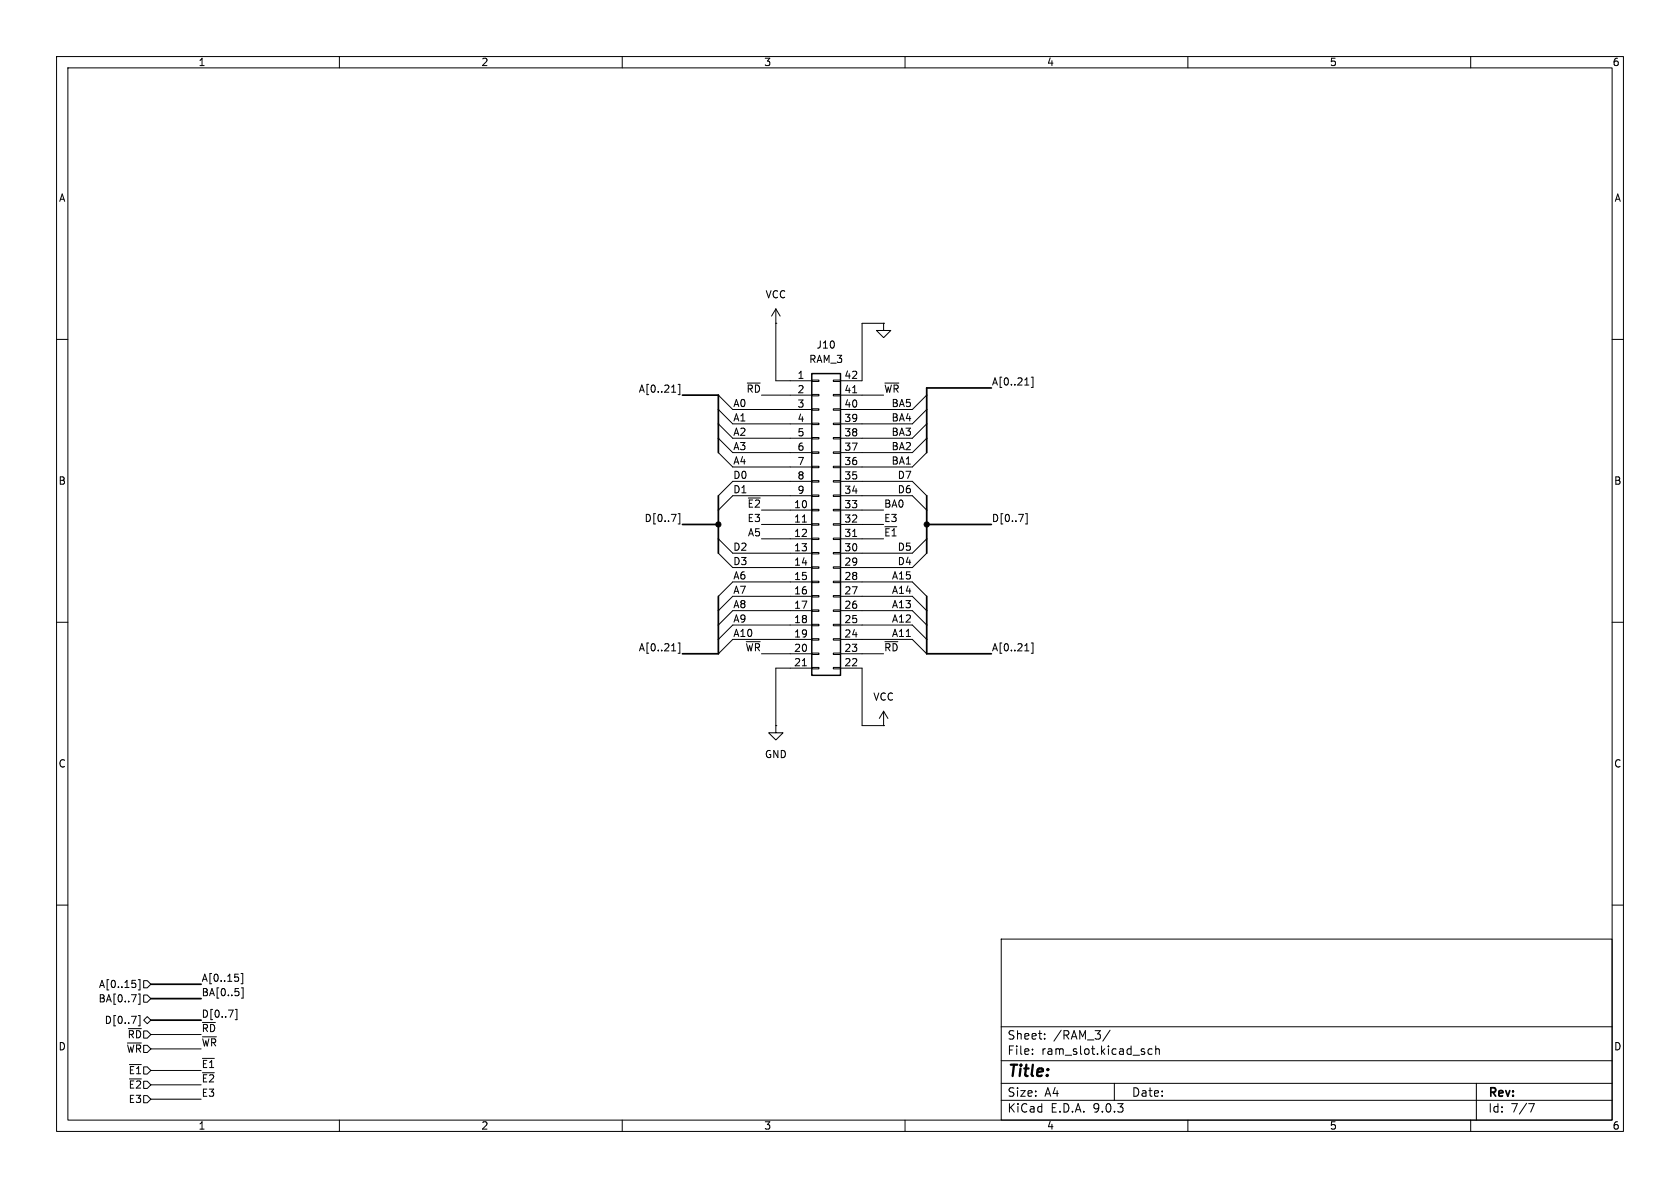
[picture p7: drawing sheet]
<svg xmlns="http://www.w3.org/2000/svg" width="297mm" height="210mm" viewBox="0 0 297 210" stroke-linecap="round" stroke-linejoin="round" font-family="sans-serif">
<g fill="none" stroke="#000" stroke-width=".18">
<path d="M10 10h277v190h-277zM12 12h273v186h-273zM60 10v2M110 10v2M160 10v2M210 10v2M260 10v2M137.2 57.2h.1M137.2 54.6v12.7h6.3M137.2 54.6l-.8 1.3M137.2 54.6l.7 1.3M156.2 57.2v1.2h1.3l-1.3 1.3-1.3-1.3h1.3"/>
<path d="M156.2 57.2h.1M156.2 57.2h-3.8v10.1h-3.8M10 60h2M118.7 69.3h.8M119.9 67.9h.3v1.9h-.3M127 69.9l2.5 2.5h14M127 72.4l2.5 2.5h14M127 74.9l2.5 2.6h14M127 77.5l2.5 2.5h14M134.6 69.9h8.9M143.5 67.2h1.3v.2h-1.3zM143.5 69.7h1.3v.3h-1.3z"/>
<path d="M143.5 72.3h1.3v.2h-1.3zM143.5 74.8h1.3v.3h-1.3zM143.5 77.3h1.3v.3h-1.3zM143.5 79.9h1.3v.2h-1.3zM147.3 67.2h1.3v.2h-1.3zM147.3 69.7h1.3v.3h-1.3zM147.3 72.3h1.3v.2h-1.3zM147.3 74.8h1.3v.3h-1.3zM147.3 77.3h1.3v.3h-1.3zM147.3 79.9h1.3v.2h-1.3zM148.6 69.9h7.6M150.7 69.4h.8"/>
<path d="M163.8 69.9l-2.5 2.5h-12.7M163.8 72.4l-2.5 2.5h-12.7M163.8 74.9l-2.5 2.6h-12.7M163.8 77.5l-2.5 2.5h-12.7M181.2 68.1h.7M182.3 66.7h.3v1.8h-.3M285 60h2M119.9 90.8h.3v1.8h-.3M127 80l2.5 2.6h14M127 95.3l2.5 2.5h14M127 97.8l2.5 2.5h14M134.6 90.2h8.9"/>
<path d="M134.6 92.7h8.9M134.6 95.3h8.9M141.8 92.3h.8M143.5 82.4h1.3v.3h-1.3zM143.5 85h1.3v.2h-1.3zM143.5 87.5h1.3v.3h-1.3zM143.5 90h1.3v.3h-1.3zM143.5 92.6h1.3v.2h-1.3zM143.5 95.1h1.3v.3h-1.3zM143.5 97.7h1.3v.2h-1.3zM143.5 85.1h-14l-2.5 2.5M143.5 87.6h-14l-2.5 2.6"/>
<path d="M147.3 82.4h1.3v.3h-1.3zM147.3 85h1.3v.2h-1.3zM147.3 87.5h1.3v.3h-1.3zM147.3 90h1.3v.3h-1.3zM147.3 92.6h1.3v.2h-1.3zM147.3 95.1h1.3v.3h-1.3zM147.3 97.7h1.3v.2h-1.3zM148.6 85.1h12.7l2.5 2.5M148.6 87.6h12.7l2.5 2.6M148.6 90.2h7.6M148.6 92.7h7.6M148.6 95.3h7.6"/>
<path d="M150.7 94.8h.8M163.8 80l-2.5 2.6h-12.7M163.8 95.3l-2.5 2.5h-12.7M163.8 97.8l-2.5 2.5h-12.7M181.3 90.8h.3v1.8h-.3M10 110h2M118.7 115.1h.8M119.9 113.7h.3v1.8h-.3M134.6 115.6h8.9M141.8 117.7h.8M143.5 100.2h1.3v.3h-1.3zM143.5 102.7h1.3v.3h-1.3z"/>
<path d="M143.5 105.3h1.3v.2h-1.3zM143.5 107.8h1.3v.3h-1.3zM143.5 110.4h1.3v.2h-1.3zM143.5 112.9h1.3v.3h-1.3zM143.5 115.4h1.3v.3h-1.3zM143.5 118h1.3v.2h-1.3zM143.5 102.9h-14l-2.5 2.5M143.5 105.4h-14l-2.5 2.6M143.5 108h-14l-2.5 2.5M143.5 110.5h-14l-2.5 2.5M143.5 113h-14l-2.5 2.6M143.5 118.1h-6.3v10.2"/>
<path d="M147.3 100.2h1.3v.3h-1.3zM147.3 102.7h1.3v.3h-1.3zM147.3 105.3h1.3v.2h-1.3zM147.3 107.8h1.3v.3h-1.3zM147.3 110.4h1.3v.2h-1.3zM147.3 112.9h1.3v.3h-1.3zM147.3 115.4h1.3v.3h-1.3zM147.3 118h1.3v.2h-1.3zM148.6 102.9h12.7l2.5 2.5M148.6 105.4h12.7l2.5 2.6M148.6 108h12.7l2.5 2.5M148.6 110.5h12.7l2.5 2.5"/>
<path d="M148.6 113h12.7l2.5 2.6M148.6 115.6h7.6M148.6 118.1h3.8v10.2h3.8M181.2 115.1h.7M182.3 113.7h.3v1.8h-.3M285 110h2M137.2 128.3v1.2h1.2l-1.2 1.3-1.3-1.3h1.3M137.2 128.3h.1M156.2 128.3h.1M156.2 125.7l-.8 1.3M156.2 125.7l.8 1.3M156.2 125.7v2.6"/>
<path d="M10 160h2M24 173.9v.5M24.4 173.2h.3v1.8h-.3M24.4 175.7h.3v1.8h-.3M24.4 179.5h.3v1.8h-.3M25.4 173.4h.6l.7 .6-.7 .6h-.6zM25.4 175.9h.6l.7 .6-.7 .7h-.6zM41.6 178.4h.3v1.9h-.3M42.1 172.8v.6M42.6 172.1h.3v1.8h-.3M42.7 174.6h.3v1.8h-.3M177 166h108v32h-108z"/>
<path d="M285 160h2M22.7 181.8h2.3M22.9 188.2h2.1M25.4 180.3l.6-.6 .7 .6-.7 .7zM25.4 193.7h.6l.7 .6-.7 .6h-.6zM26.7 185.4h8.9M26.7 194.3h8.9M26.7 191.8h8.9M26.7 182.9h8.9M26.7 189.2h8.9M60 198v2M110 198v2"/>
<path d="M160 198v2M177 194.5h108M177 191.5h108M177 187.5h108M177 181.5h108M182.5 186.3v.1M182.5 185.5v.1M184.7 183.6v.1M184.7 182.8v.1M196.2 182.1l-1.2 2M197 191.5v3M203.7 185.5l-.5-.1-.2 .3v.4l.1 .2h.6"/>
<path d="M204.3 185.5l.2-.1 .4 .1 .1 .9M204.3 184.9v1.5M210 198v2M260 198v2M261 191.5v6.5M270.2 195.1h1l-.6 1.5"/>
</g>
<path d="M143.5 66h5.1v53.4h-5.1z" fill="none" stroke="#000" stroke-width=".25"/>
<path d="M120.6 69.9h6.4v10.1M175.3 68.6h-11.5v11.4M120.6 92.7h6.4M127 87.6v10.2M163.8 92.7h11.5M163.8 87.6v10.2M127 105.4v10.2h-6.4M163.8 105.4v10.2h11.5M26.7 176.5h8.9M26.7 174h8.9M26.7 180.3h8.9" fill="none" stroke="#000" stroke-width=".3"/>
<g fill="#000" stroke="#000" stroke-width=".18">
<circle cx="127" cy="92.7" r=".46"/>
<circle cx="163.8" cy="92.7" r=".46"/>
</g>
<text font-size="2.8" x="178" y="190.9">Title:</text>
<g font-size="2.1">
<text x="178" y="184">Sheet:</text>
<text x="186.2" y="184">/RAM_3/</text>
<text x="178" y="186.7">File:</text>
<text x="184.1" y="186.7">ram_slot.kicad_sch</text>
<text x="178" y="196.9">KiCad</text>
<text x="178" y="194.1">Size:</text>
<text x="184.7" y="194.1">A4</text>
<text x="185.7" y="196.9">E.D.A.</text>
<text x="193.3" y="196.9">9.0.3</text>
<text x="200" y="194.1">Date:</text>
<text x="263" y="194.3">Rev:</text>
<text x="263" y="196.9">Id:</text>
<text x="267.1" y="196.9">7/7</text>
</g>
<g font-size="1.8">
<text x="35" y="11.9">1</text>
<text x="85" y="11.9">2</text>
<text x="135" y="11.9">3</text>
<text x="185" y="11.9">4</text>
<text x="235" y="11.9">5</text>
<text x="285" y="11.9">6</text>
<text x="10.3" y="35.9">A</text>
<text x="285.3" y="35.9">A</text>
<text x="135.2" y="52.9">VCC</text>
<text x="143" y="64.4">RAM_3</text>
<text x="144.3" y="61.8">J10</text>
<text x="112.8" y="69.5">A[0..21]</text>
<text x="131.9" y="69.5">~{RD}</text>
<text x="140.9" y="67.1">1</text>
<text x="140.9" y="69.6">2</text>
<text x="149.2" y="67.1">42</text>
<text x="149.2" y="69.6">41</text>
<text x="156.2" y="69.5">~{WR}</text>
<text x="175.3" y="68.2">A[0..21]</text>
<text x="129.5" y="72">A0</text>
<text x="129.5" y="77.1">A2</text>
<text x="129.5" y="74.6">A1</text>
<text x="140.9" y="72.1">3</text>
<text x="140.9" y="74.7">4</text>
<text x="140.9" y="77.2">5</text>
<text x="149.2" y="72.1">40</text>
<text x="149.2" y="74.7">39</text>
<text x="149.2" y="77.2">38</text>
<text x="157.5" y="77.1">BA3</text>
<text x="157.5" y="74.6">BA4</text>
<text x="157.5" y="72">BA5</text>
<text x="129.5" y="79.7">A3</text>
<text x="129.5" y="82.2">A4</text>
<text x="140.9" y="79.8">6</text>
<text x="140.9" y="82.3">7</text>
<text x="149.2" y="79.8">37</text>
<text x="149.2" y="82.3">36</text>
<text x="157.5" y="82.2">BA1</text>
<text x="157.5" y="79.7">BA2</text>
<text x="10.3" y="85.9">B</text>
<text x="129.5" y="87.3">D1</text>
<text x="129.5" y="84.7">D0</text>
<text x="132.1" y="89.8">~{E2}</text>
<text x="140.3" y="89.9">10</text>
<text x="140.9" y="84.8">8</text>
<text x="140.9" y="87.4">9</text>
<text x="149.2" y="84.8">35</text>
<text x="149.2" y="87.4">34</text>
<text x="149.2" y="89.9">33</text>
<text x="156.2" y="89.8">BA0</text>
<text x="158.6" y="87.3">D6</text>
<text x="158.6" y="84.7">D7</text>
<text x="285.3" y="85.9">B</text>
<text x="113.9" y="92.4">D[0..7]</text>
<text x="132.1" y="92.4">E3</text>
<text x="132.1" y="94.9">A5</text>
<text x="140.3" y="92.5">11</text>
<text x="140.3" y="95">12</text>
<text x="149.2" y="92.5">32</text>
<text x="149.2" y="95">31</text>
<text x="156.2" y="94.9">~{E1}</text>
<text x="156.2" y="92.4">E3</text>
<text x="175.3" y="92.4">D[0..7]</text>
<text x="129.5" y="100">D3</text>
<text x="129.5" y="97.4">D2</text>
<text x="140.3" y="97.5">13</text>
<text x="140.3" y="100.1">14</text>
<text x="149.2" y="97.5">30</text>
<text x="149.2" y="100.1">29</text>
<text x="158.6" y="100">D4</text>
<text x="158.6" y="97.4">D5</text>
<text x="129.5" y="105.1">A7</text>
<text x="129.5" y="107.6">A8</text>
<text x="129.5" y="102.5">A6</text>
<text x="140.3" y="102.6">15</text>
<text x="140.3" y="105.2">16</text>
<text x="140.3" y="107.7">17</text>
<text x="149.2" y="102.6">28</text>
<text x="149.2" y="105.2">27</text>
<text x="149.2" y="107.7">26</text>
<text x="157.6" y="102.5">A15</text>
<text x="157.6" y="105.1">A14</text>
<text x="157.6" y="107.6">A13</text>
<text x="129.5" y="112.7">A10</text>
<text x="129.5" y="110.1">A9</text>
<text x="140.3" y="110.2">18</text>
<text x="140.3" y="112.8">19</text>
<text x="149.2" y="110.2">25</text>
<text x="149.2" y="112.8">24</text>
<text x="157.6" y="112.7">A11</text>
<text x="157.6" y="110.1">A12</text>
<text x="112.8" y="115.2">A[0..21]</text>
<text x="131.7" y="115.2">~{WR}</text>
<text x="140.3" y="115.3">20</text>
<text x="140.3" y="117.9">21</text>
<text x="149.2" y="115.3">23</text>
<text x="149.2" y="117.9">22</text>
<text x="156.2" y="115.2">~{RD}</text>
<text x="175.3" y="115.2">A[0..21]</text>
<text x="154.3" y="124.1">VCC</text>
<text x="10.3" y="135.9">C</text>
<text x="135.1" y="134.2">GND</text>
<text x="285.3" y="135.9">C</text>
<text x="35.6" y="173.6">A[0..15]</text>
<text x="17.3" y="177.4">BA[0..7]</text>
<text x="17.4" y="174.9">A[0..15]</text>
<text x="35.6" y="176.2">BA[0..5]</text>
<text x="35.6" y="180">D[0..7]</text>
<text x="10.3" y="185.9">D</text>
<text x="18.4" y="181.2">D[0..7]</text>
<text x="22.5" y="183.7">~{RD}</text>
<text x="35.6" y="182.5">~{RD}</text>
<text x="35.6" y="185.1">~{WR}</text>
<text x="285.3" y="185.9">D</text>
<text x="22.3" y="186.3">~{WR}</text>
<text x="22.6" y="190.1">~{E1}</text>
<text x="35.6" y="191.4">~{E2}</text>
<text x="35.6" y="188.9">~{E1}</text>
<text x="22.6" y="192.6">~{E2}</text>
<text x="22.6" y="195.2">E3</text>
<text x="35.6" y="194">E3</text>
<text x="35" y="199.9">1</text>
<text x="85" y="199.9">2</text>
<text x="135" y="199.9">3</text>
<text x="185" y="199.9">4</text>
<text x="235" y="199.9">5</text>
<text x="285" y="199.9">6</text>
</g>
</svg>
